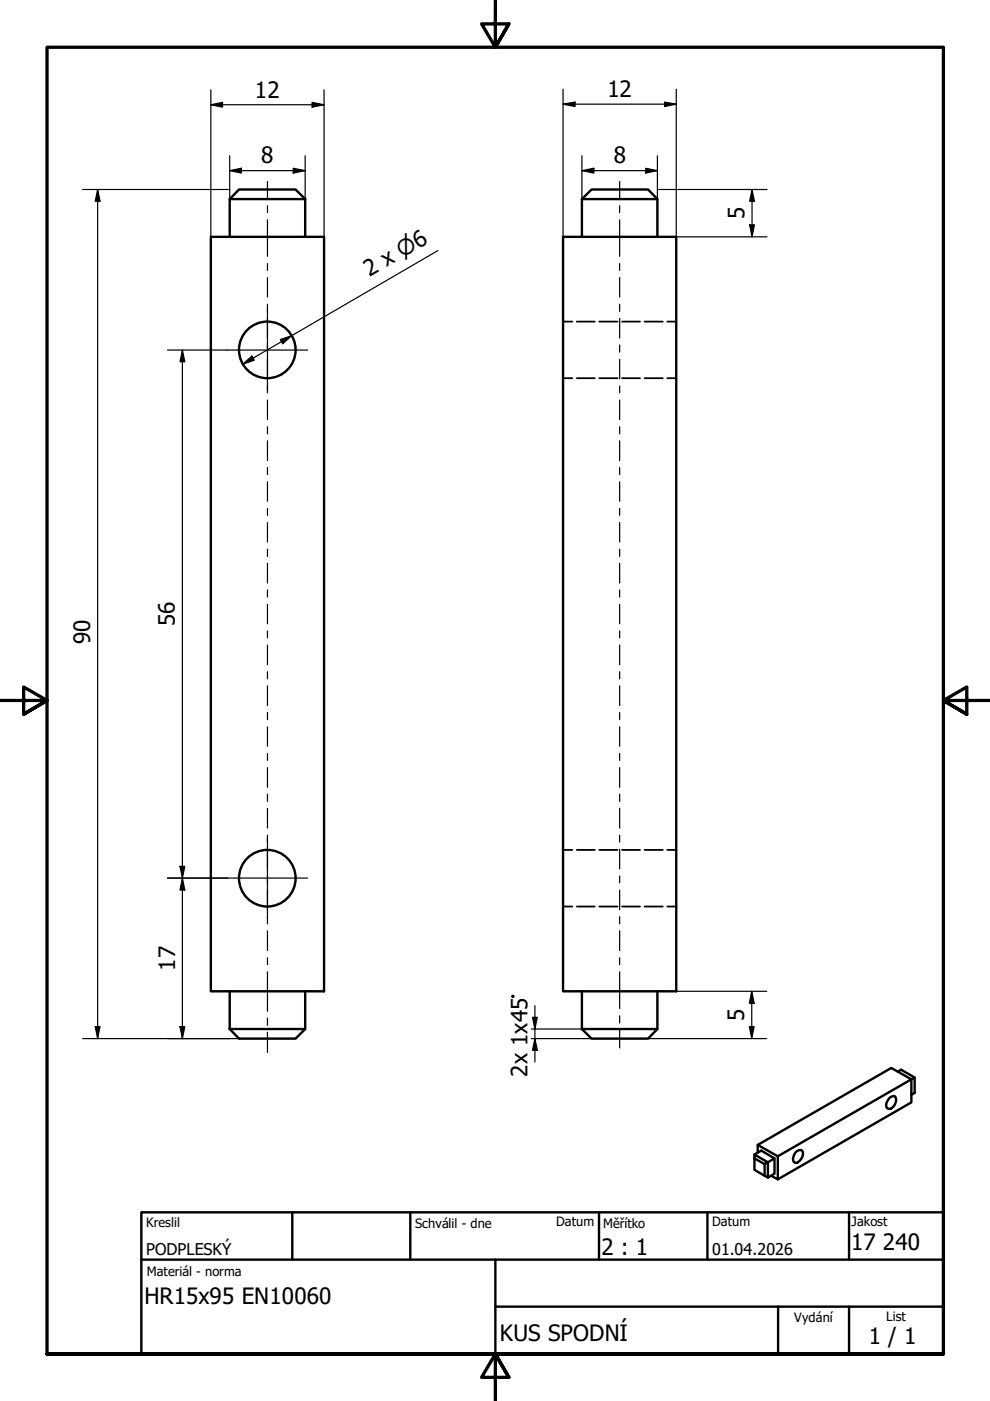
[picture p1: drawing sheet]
<svg xmlns="http://www.w3.org/2000/svg" width="210mm" height="297mm" viewBox="0 0 210 297" stroke-linecap="round" stroke-linejoin="round" font-family="sans-serif">
<g fill="none" stroke="#000" stroke-width=".51">
<path d="M44.7 50.2h24v160h-24zM48.7 42.2v8M50.7 40.2h12l2 2h-16zM64.7 42.2v8M119.4 50.2h24v160h-24zM123.4 42.2l2-2h12l2 2zM123.4 42.2v8M139.4 42.2v8M48.7 218.2h16l-2 2h-12zM48.7 210.2v8M64.7 210.2v8M123.4 218.2h16l-2 2h-12z"/>
<path d="M123.4 210.2v8M139.4 210.2v8M188.6 232.8a.88 .88 0 0 1 1.3-.2 1.79 1.79 0 0 1-1.6 2.5 1.16 1.16 0 0 1 0-1.9zM190.4 227.2l.7-.4 2.8 1.7v3.2l-.7 .4M193.9 228.5l-.7 .3v4.9l-28.3 16.3M160 244.8l2.8 1.6-.7 .4-2.1-1.2zM160 244.8l1.4-.8 2.8 1.6-1.4 .8v3.3l-.7-.4v-2.5M160 245.6v2.4l2.1 1.3M160.7 244.3v-1.6l4.2 2.5v4.8l-1.4-.7M160.7 242.7l28.3-16.3 4.2 2.4-28.3 16.4M164.2 245.6v3.2l-1.4 .9M168.8 244.2a.83 .83 0 0 1 1.4 .1 2.19 2.19 0 0 1-1.4 2.3l-.3-.1a1.66 1.66 0 0 1 .3-2.3z"/>
<circle cx="56.7" cy="74.2" r="6"/>
<circle cx="56.7" cy="186.2" r="6"/>
</g>
<g fill="none" stroke="#000" stroke-width=".38">
<path d="M119.4 68.2h1.9M122.3 68.2h3.8M127.1 68.2h3.8M131.9 68.2h3.8M136.7 68.2h3.8M141.5 68.2h1.9M119.4 80.2h1.9M122.3 80.2h3.8M127.1 80.2h3.8M131.9 80.2h3.8M136.7 80.2h3.8M141.5 80.2h1.9"/>
<path d="M119.4 180.2h1.9M119.4 192.2h1.9M122.3 180.2h3.8M122.3 192.2h3.8M127.1 180.2h3.8M127.1 192.2h3.8M131.9 180.2h3.8M131.9 192.2h3.8M136.7 180.2h3.8M136.7 192.2h3.8M141.5 180.2h1.9M141.5 192.2h1.9"/>
</g>
<path d="M105 0v10l-2.9-4.9h5.8l-2.9 4.9 2.9-4.9M0 148.5h10l-5-2.8v5.7l5-2.9-5 2.9M210 148.5h-10l5-2.8v5.7l-5-2.9 5 2.9M10 287.1v-277.1h190v277.1h-190h190M107.9 292l-2.9-4.9 2.9 4.9h-5.8l2.9-4.9v9.9" fill="none" stroke="#000" stroke-width=".7"/>
<!-- layer: Nadpis (ISO) -->
<path d="M30 257h170v30.1h-170zM62 257v10.1M87 257v10.1M127 257v10.1M150 257v10.1M180 257v10.1M30 267.1h170M105 277h95M105 267.1v20M165 277v10.1M180 277v10.1" fill="none" stroke="#000" stroke-width=".51"/>
<g fill="none" stroke="#000" stroke-width=".25">
<path d="M44.7 19v31.2M68.7 19v31.2M119.4 18.9v31.3M143.4 18.9v31.3h19.2M44.7 22.2l2.5-.5v1zM44.7 22.2h24M48.7 36.2l2.5-.5v1zM48.7 36.2h16M48.7 33v9.2M62.2 35.7l2.5 .5-2.5 .5zM64.7 33v9.2M66.2 21.7l2.5 .5-2.5 .5z"/>
<path d="M119.4 22.1l2.5-.5v1zM119.4 22.1h24M123.4 36.2l2.5-.5v1zM123.4 36.2h16M123.4 33v9.2M136.9 35.7l2.5 .5-2.5 .5zM139.4 33v9.2M140.9 21.6l2.5 .5-2.5 .5zM17.5 40.2h31.2M20.7 40.2l.5 2.5h-1zM20.7 40.2v180M92.8 53.1l-41.3 24.1"/>
<path d="M139.4 40.2h23.2M158.9 47.7h1.1l-.6 2.5zM159.4 40.2l.6 2.5h-1.1zM159.4 40.2v10M35.5 74.2h12.7M38.7 74.2l.5 2.5h-1zM38.7 74.2v146M51.5 77.2l1.9-1.7 .5 .9zM59.4 72l2.4-.8-1.9 1.7zM35.5 186.2h12.7M38.2 183.7h1l-.5 2.5zM38.7 186.2l.5 2.5h-1z"/>
<path d="M20.2 217.7h1l-.5 2.5zM38.2 217.7h1l-.5 2.5zM112.6 218.2h10.8M112.9 215.7h1l-.5 2.5zM113.4 213.2v12M143.4 210.2h19.2M158.9 217.7h1l-.5 2.5zM159.4 210.2l.5 2.5h-1zM159.4 210.2v10M17.5 220.2h33.2M112.6 220.2h12.8M113.4 220.2l.5 2.5h-1z"/>
<path d="M137.4 220.2h25.2"/>
</g>
<g fill="#000">
<path d="M44.7 22.2l2.5-.5v1zM48.7 36.2l2.5-.5v1zM62.2 35.7l2.5 .5-2.5 .5zM66.2 21.7l2.5 .5-2.5 .5zM119.4 22.1l2.5-.5v1zM123.4 36.2l2.5-.5v1zM136.9 35.7l2.5 .5-2.5 .5zM140.9 21.6l2.5 .5-2.5 .5zM20.7 40.2l.5 2.5h-1zM158.9 47.7h1.1l-.6 2.5zM159.4 40.2l.6 2.5h-1.1zM38.7 74.2l.5 2.5h-1z"/>
<path d="M51.5 77.2l1.9-1.7 .5 .9zM59.4 72l2.4-.8-1.9 1.7zM38.2 183.7h1l-.5 2.5zM38.7 186.2l.5 2.5h-1zM20.2 217.7h1l-.5 2.5zM38.2 217.7h1l-.5 2.5zM112.9 215.7h1l-.5 2.5zM158.9 217.7h1l-.5 2.5zM159.4 210.2l.5 2.5h-1zM113.4 220.2l.5 2.5h-1z"/>
</g>
<path d="M48.2 74.2h17M56.7 65.7v17M56.7 177.7v17M48.2 186.2h17" fill="none" stroke="#000" stroke-width=".25"/>
<!-- layer: Osa (ISO) -->
<g fill="none" stroke="#000" stroke-width=".25">
<path d="M56.7 38.5v3.6M131.4 38.5v3.6M56.7 43.6v1.5M56.7 46.6v7.7M56.7 55.9v1.4M56.7 58.9v4.1M131.4 43.6v1.5M131.4 46.6v7.7M131.4 55.9v1.4M131.4 58.9v4.1M56.7 64.5v1.5M56.7 67.5v4.2"/>
<path d="M56.7 73.1v1.6M56.7 76.2v4.1M131.4 64.5v1.5M131.4 67.5v4.2M131.4 73.1v1.6M131.4 76.2v4.1M56.7 81.8v1.5M56.7 84.8v4.1M56.7 90.5v1.5M56.7 93.5v4.1M56.7 99.1v1.5M131.4 81.8v1.5"/>
<path d="M131.4 84.8v4.1M131.4 90.5v1.5M131.4 93.5v4.1M131.4 99.1v1.5M56.7 102.2v4.1M56.7 107.8v1.5M56.7 110.8v4.1M56.7 116.4v1.6M56.7 119.4v4.2M131.4 102.2v4.1M131.4 107.8v1.5M131.4 110.8v4.1"/>
<path d="M131.4 116.4v1.6M131.4 119.4v4.2M56.7 125.1v1.5M56.7 128.1v4.2M56.7 133.8v1.4M56.7 136.8v4.2M131.4 125.1v1.5M131.4 128.1v4.2M131.4 133.8v1.4M131.4 136.8v4.2M56.7 142.4v1.5M56.7 145.4v4.2"/>
<path d="M56.7 151.1v1.5M56.7 154.1v4.1M56.7 159.8v1.4M131.4 142.4v1.5M131.4 145.4v4.2M131.4 151.1v1.5M131.4 154.1v4.1M131.4 159.8v1.4M56.7 162.7v4.2M56.7 168.4v1.5M56.7 171.4v4.2M56.7 177.1v1.4"/>
<path d="M131.4 162.7v4.2M131.4 168.4v1.5M131.4 171.4v4.2M131.4 177.1v1.4M56.7 180.1v4.1M56.7 185.7v1.5M56.7 188.7v4.2M56.7 194.4v1.5M56.7 197.3v4.2M131.4 180.1v4.1M131.4 185.7v1.5M131.4 188.7v4.2"/>
<path d="M131.4 194.4v1.5M131.4 197.3v4.2M56.7 203.1v1.4M56.7 206v8.4M56.7 215.9v1.5M56.7 218.9v4.2M131.4 203.1v1.4M131.4 206v7.9M131.4 215.4v1.5M131.4 218.4v3.8"/>
</g>
<g font-size="4.8">
<text x="54" y="20.7">12</text>
<text x="128.8" y="20.6">12</text>
<text x="55.4" y="34.6">8</text>
<text x="130.1" y="34.6">8</text>
<text x="157.9" y="46.5" transform="rotate(-90 157.9 46.5)">5</text>
<text x="78.4" y="58.8" transform="rotate(-30 78.4 58.8)">2 x ⌀6</text>
<text x="19.1" y="136.6" transform="rotate(-90 19.1 136.6)">90</text>
<text x="37.1" y="132.8" transform="rotate(-90 37.1 132.8)">56</text>
<text x="37.1" y="205.8" transform="rotate(-90 37.1 205.8)">17</text>
<text x="157.8" y="216.5" transform="rotate(-90 157.8 216.5)">5</text>
<text x="111.8" y="228.3" transform="rotate(-90 111.8 228.3)">2x 1x45°</text>
<text x="127.5" y="266.1">2 : 1</text>
<text x="180.5" y="265.1">17</text>
<text x="187.2" y="265.1">240</text>
<text x="30.6" y="276.5">HR15x95 EN10060</text>
<text x="106" y="284.4">KUS SPODNÍ</text>
<text x="184.2" y="285">1 / 1</text>
</g>
<g font-size="3.4">
<text x="31" y="266">PODPLESKÝ</text>
<text x="151" y="266">01.04.2026</text>
</g>
<g font-size="2.7">
<text x="31" y="260.1">Kreslil</text>
<text x="88" y="260.3">Schválil - dne</text>
<text x="117.9" y="260">Datum</text>
<text x="127.9" y="260.3">Měřítko</text>
<text x="151" y="260">Datum</text>
<text x="180.5" y="260">Jakost</text>
<text x="31.1" y="270.4">Materiál - norma</text>
<text x="168.4" y="280.3">Vydání</text>
<text x="187.9" y="280">List</text>
</g>
</svg>
